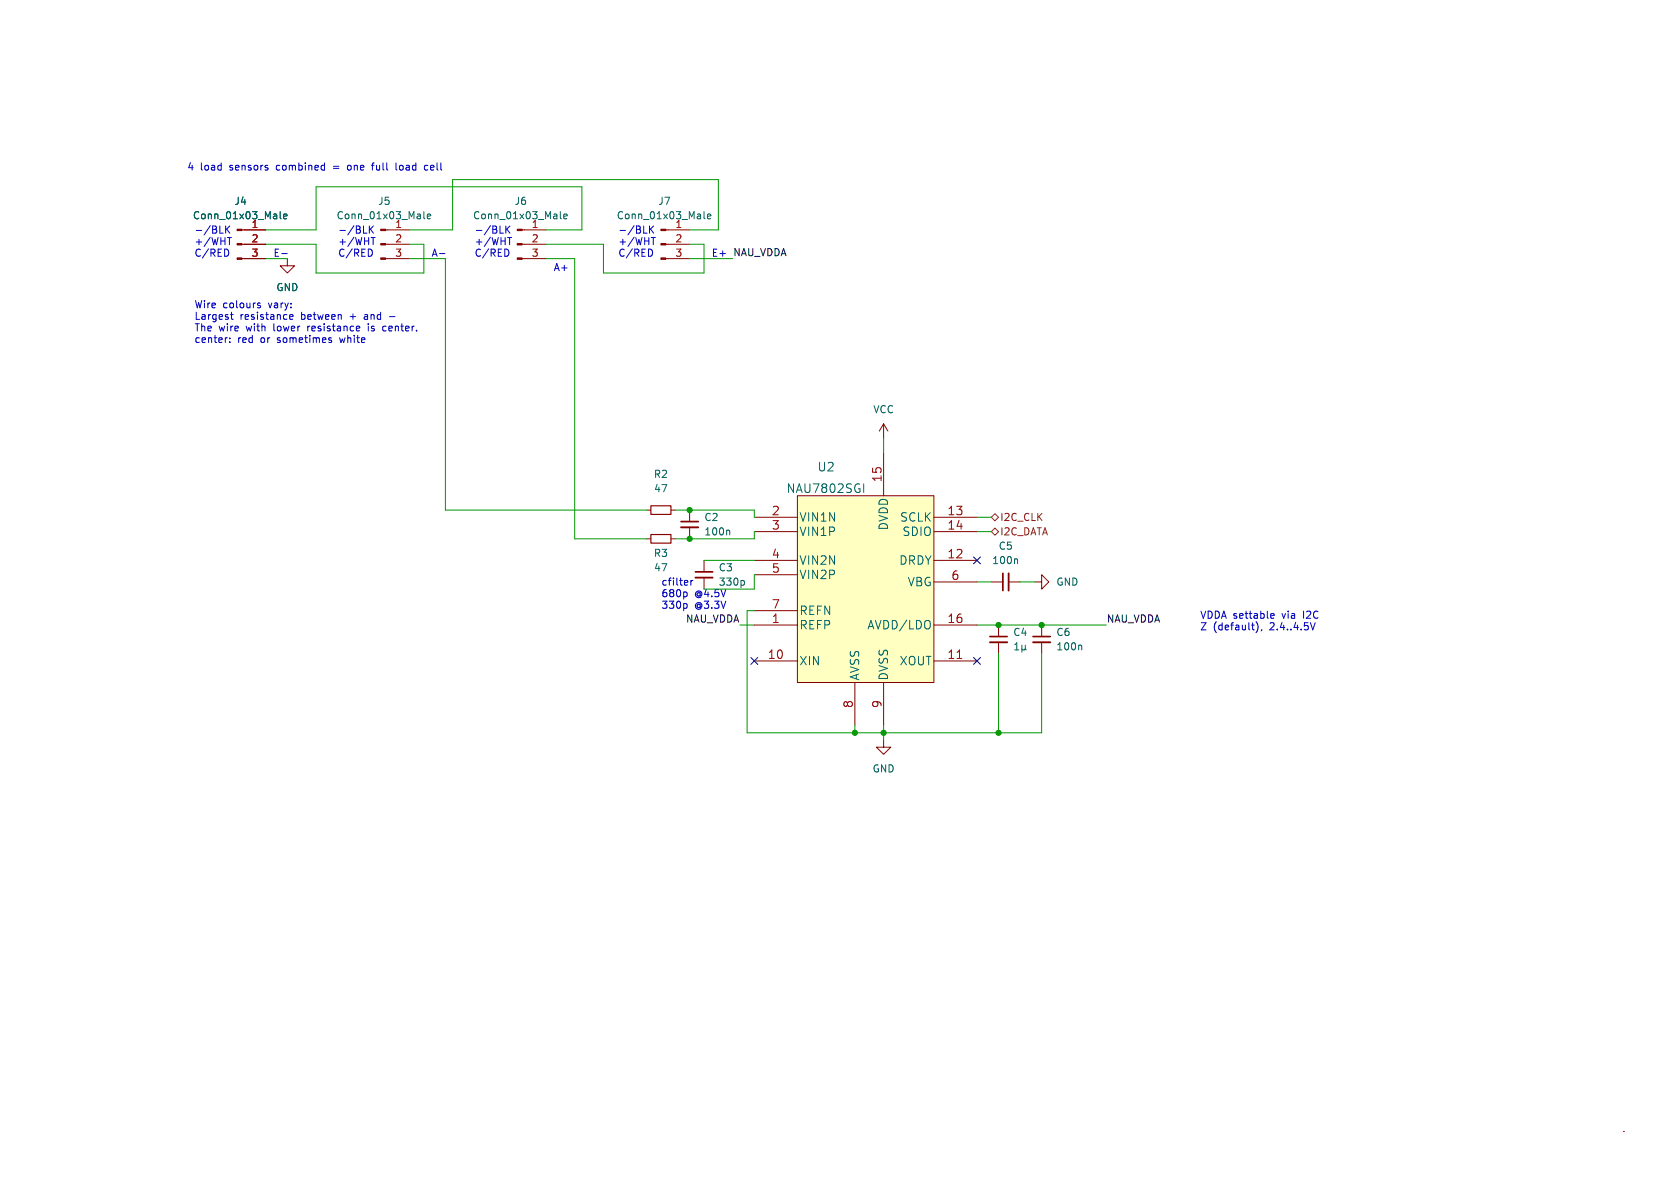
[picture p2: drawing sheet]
<svg xmlns="http://www.w3.org/2000/svg" width="297mm" height="210mm" viewBox="0 0 297 210" stroke-linecap="round" stroke-linejoin="round" font-family="sans-serif">
<g fill="none" stroke="#840000" stroke-width=".18">
<path d="M42.8 45.7h4.2M42.8 43.2h4.2M42.8 40.6h4.2M50.8 45.7v1.3h1.3l-1.3 1.3-1.3-1.3h1.3M68.2 45.7h4.2M68.2 43.2h4.2M68.2 40.6h4.2M92.3 45.7h4.2M92.3 43.2h4.2M92.3 40.6h4.2M117.7 45.7h4.2M117.7 43.2h4.2"/>
<path d="M117.7 40.6h4.2M156.2 74.9v2.6M156.2 74.9l-.8 1.3M156.2 74.9l.8 1.3M114.3 90.2h.8M114.3 95.3h.8M118.6 90.2h.8M118.6 95.3h.8M121.9 90.2v2M121.9 93.2v2.1M124.5 99.1v2M133.3 99.1h7.7"/>
<path d="M133.3 91.4h7.7M133.3 94h7.7M141 87.6h24.1v33.1h-24.1zM156.2 80v7.6M165.1 99.1h7.6M165.1 91.4h7.6M165.1 94h7.6M124.5 102.1v2M133.3 110.5h7.7M133.3 116.8h7.7M133.3 101.6h7.7M133.3 108h7.7"/>
<path d="M165.1 102.9h7.6M165.1 110.5h7.6M165.1 116.8h7.6M175.3 102.9h2M176.5 110.5v2M176.5 113.5v2.1M178.3 102.9h2M182.9 102.9h1.2v-1.3l1.3 1.3-1.3 1.2v-1.2M184.1 110.5v2M184.1 113.5v2.1M151.1 120.7v7.6M156.2 130.8v1.3h1.3l-1.3 1.3-1.3-1.3h1.3"/>
<path d="M156.2 120.7v7.6M287 200h.1"/>
</g>
<path d="M120.4 93.2h3M122.9 102.1h3.1M175 113.5h3.1M178.3 101.3v3.1M182.6 113.5h3.1" fill="none" stroke="#840000" stroke-width=".33"/>
<path d="M120.4 92.2h3M122.9 101.1h3.1M175 112.5h3.1M177.3 101.3v3.1M182.6 112.5h3.1" fill="none" stroke="#840000" stroke-width=".3"/>
<g fill="none" stroke="#006464" stroke-width=".18">
<path d="M49.5 37.4v1.1l.2 .2M50.1 38.3l.6-.2v-.2l-.4-.1-.2 .2 .1 .6h.5M74.9 37.4v1.1l.2 .2M75.5 38.3l.6-.2v-.2l-.4-.1-.2 .2 .1 .6h.5M99.1 37.4v1.1l.1 .2M99.7 38.3l.6-.2-.1-.2-.4-.1-.1 .2v.6h.5M124.5 37.4v1.1l.1 .2M125.1 38.3l.6-.2-.1-.2-.4-.1-.1 .2v.6h.5M128.8 93.7l.2 .2v.7M152.7 85.5v1.6M179.7 98.8l.2 .2v.6M131.5 102.7l.1 .2-.1 .5"/>
<path d="M179.4 114.9h.7M179.4 114l.3-.4v1.3M180.7 114.7l.1 .2h.3l.2-.2M180.7 114v1.3M181.3 114.7l.1 .2M181.3 114v.7M191.1 114l.1 .2v.7"/>
</g>
<path d="M115.1 89.4h3.5v1.5h-3.5zM115.1 94.5h3.5v1.5h-3.5z" fill="none" stroke="#840000" stroke-width=".2"/>
<g fill="#840000" stroke="#840000" stroke-width=".18">
<path d="M67.3 45.6h.9v.2h-.9z"/>
<path d="M67.3 43.1h.9v.2h-.9z"/>
<path d="M67.3 40.5h.9v.3h-.9z"/>
<path d="M41.9 45.6h.9v.2h-.9z"/>
<path d="M41.9 43.1h.9v.2h-.9z"/>
<path d="M41.9 40.5h.9v.3h-.9z"/>
<path d="M116.8 45.6h.9v.2h-.9z"/>
<path d="M116.8 43.1h.9v.2h-.9z"/>
<path d="M116.8 40.5h.9v.3h-.9z"/>
<path d="M91.4 45.6h.9v.2h-.9z"/>
<path d="M91.4 43.1h.9v.2h-.9z"/>
<path d="M91.4 40.5h.9v.3h-.9z"/>
</g>
<path d="M141 87.6h24.1v33.1h-24.1z" fill="#ffffc2" stroke="#ffffc2" stroke-width=".18"/>
<path d="M175.3 94l.6-.7 .6 .7-.6 .6zM175.3 91.4l.6-.6 .6 .6-.6 .7z" fill="none" stroke="#725600" stroke-width=".18"/>
<g fill="none" stroke="#0000c2" stroke-width=".18">
<path d="M39.9 39.9v1.3M40.6 39.9l-.7 .8M47.2 29.6l.2 .2-.2 .3M47.2 29.2l.1 .1M57 29.2l.4 .1M57.4 28.8v1.3M57.4 30l-.4 .1M65.3 39.9v1.3M66 39.9l-.7 .8M75.3 29.2l-.3 .3v.3l.3 .3M89.4 39.9v1.3M90.1 39.9l-.7 .8"/>
<path d="M114.8 39.9v1.3M115.5 39.9l-.7 .8M38.9 41.2h.6M40.1 59.7h.1M40.1 40.5l.5 .7M40.2 42h.7M40.3 44.2l.1 .4-.1 .5M40.6 42v1.3M40.6 59.8v.1M40.7 55.6h.5M40.9 55.2v1.1l.3 .2M45.5 53.8l.6 .4-.2 .2h-.4"/>
<path d="M46 53.6h-.3l-.2 .1M49.8 44.8h1M51.2 56l.6-.1-.1-.2-.3-.1-.2 .2 .1 .6h.4M58.2 59.8h.4M63.1 58.4h.4M63.1 57.7h.3l.2 .3-.6 .1M64.3 41.2h.6M65.5 40.5l.5 .7M65.6 42h.7M65.7 44.2l.1 .4-.1 .5M66 42v1.3M77.7 44.8h1"/>
<path d="M88.4 41.2h.6M89.6 40.5l.5 .7M89.7 42h.8M89.8 44.2l.2 .4-.2 .5M90.1 42v1.3M113.8 41.2h.6M115 40.5l.5 .7M115.1 42h.8M115.2 44.2l.2 .4-.2 .5M115.5 42v1.3M40.6 60.4v.1M58.2 60.1l.4 .1v.2l-.1 .1h-.4"/>
<path d="M121.2 104.6l.3 .3v.3l-.3 .3M121.2 106.7l.3 .2v.4l-.3 .2M122.1 102.6v.8M122.5 102.6l-.4 .2M222.1 110a1.47 1.47 0 0 1-.1 1.8M223.1 111.3l-.1 .2M224.6 108.9l.7-.1-.1-.3h-.4l-.2 .1 .1 .6h.5M232.5 110.1l-.4 1.2"/>
</g>
<g fill="none" stroke="#009600" stroke-width=".18">
<path d="M47 45.7h3.8M47 40.6h8.9v-7.6h47v7.6h-6.4M47 43.2h8.9v5.1h19v-5.1h-2.5M72.4 45.7h6.3v44.5h35.6M72.4 40.6h7.6v-8.8h47v8.8h-5.1M96.5 45.7h5.1v49.6h12.7M96.5 43.2h10.2v5.1h17.8v-5.1h-2.6M121.9 45.7h7.6M156.2 77.5v2.5M119.4 90.2h13.9v1.2M124.5 99.1h8.8M133.3 94v1.3h-13.9"/>
<path d="M172.7 94h2.6M172.7 91.4h2.6M130.8 110.5h2.5M133.3 101.6v2.5h-8.8M133.3 108h-1.2v21.5h52v-13.9M172.7 110.5h22.9M172.7 102.9h2.6M176.5 115.6v13.9M180.3 102.9h2.6M151.1 128.3v1.2M156.2 128.3v2.5"/>
</g>
<path d="M172.1 98.5l1.2 1.2M173.3 98.5l-1.2 1.2M132.7 116.2l1.3 1.2M134 116.2l-1.3 1.2M172.1 116.2l1.2 1.2M173.3 116.2l-1.2 1.2" fill="none" stroke="#000084" stroke-width=".18"/>
<g fill="#009600" stroke="#009600" stroke-width=".18">
<circle cx="151.1" cy="129.5" r=".46"/>
<circle cx="121.9" cy="90.2" r=".46"/>
<circle cx="121.9" cy="95.3" r=".46"/>
<circle cx="156.2" cy="129.5" r=".46"/>
<circle cx="176.5" cy="129.5" r=".46"/>
<circle cx="176.5" cy="110.5" r=".46"/>
<circle cx="184.1" cy="110.5" r=".46"/>
</g>
<g font-size="2.1" fill="#006464">
<text x="144.5" y="83.5">U2</text>
<text x="139" y="87.3">NAU7802SGI</text>
<text x="141.2" y="92.4">VIN1N</text>
<text x="141.2" y="94.9">VIN1P</text>
<text x="157.1" y="93.7" transform="rotate(-90 157.1 93.7)">DVDD</text>
<text x="159.1" y="92.4">SCLK</text>
<text x="159.6" y="94.9">SDIO</text>
<text x="141.2" y="100">VIN2N</text>
<text x="159" y="100">DRDY</text>
<text x="141.2" y="102.5">VIN2P</text>
<text x="160.5" y="103.8">VBG</text>
<text x="141.2" y="111.4">REFP</text>
<text x="141.2" y="108.9">REFN</text>
<text x="153.3" y="111.4">AVDD/LDO</text>
<text x="141.2" y="117.8">XIN</text>
<text x="159.1" y="117.8">XOUT</text>
<text x="152.1" y="120.4" transform="rotate(-90 152.1 120.4)">AVSS</text>
<text x="157.1" y="120.4" transform="rotate(-90 157.1 120.4)">DVSS</text>
</g>
<g font-size="2.1" fill="#a90000">
<text x="156" y="85.3" transform="rotate(-90 156 85.3)">15</text>
<text x="136.4" y="91.2">2</text>
<text x="136.4" y="93.7">3</text>
<text x="167.4" y="91.2">13</text>
<text x="167.4" y="93.7">14</text>
<text x="136.4" y="98.8">4</text>
<text x="136.4" y="101.3">5</text>
<text x="167.4" y="98.8">12</text>
<text x="136.4" y="107.7">7</text>
<text x="168.2" y="102.6">6</text>
<text x="136.4" y="110.2">1</text>
<text x="167.4" y="110.2">16</text>
<text x="135.7" y="116.6">10</text>
<text x="167.4" y="116.6">11</text>
<text x="150.9" y="125.2" transform="rotate(-90 150.9 125.2)">8</text>
<text x="156" y="125.2" transform="rotate(-90 156 125.2)">9</text>
</g>
<g font-size="1.8" fill="#0000c2">
<text x="33" y="30.2">4</text>
<text x="35.3" y="30.2">load</text>
<text x="40.5" y="30.2">sensors</text>
<text x="48.9" y="30.2">combined</text>
<text x="59" y="30.2">=</text>
<text x="61.7" y="30.2">one</text>
<text x="66.2" y="30.2">full</text>
<text x="70.5" y="30.2">load</text>
<text x="75.7" y="30.2">cell</text>
<text x="34.3" y="41.4">-/BLK</text>
<text x="59.7" y="41.4">-/BLK</text>
<text x="83.8" y="41.4">-/BLK</text>
<text x="109.2" y="41.4">-/BLK</text>
<text x="34.3" y="43.4">+/WHT</text>
<text x="34.3" y="45.5">C/RED</text>
<text x="48.3" y="45.5">E-</text>
<text x="59.7" y="43.4">+/WHT</text>
<text x="59.7" y="45.5">C/RED</text>
<text x="76.2" y="45.5">A-</text>
<text x="83.8" y="43.4">+/WHT</text>
<text x="83.8" y="45.5">C/RED</text>
<text x="109.2" y="43.4">+/WHT</text>
<text x="109.2" y="45.5">C/RED</text>
<text x="125.7" y="45.5">E+</text>
<text x="97.8" y="48">A+</text>
<text x="34.3" y="54.6">Wire</text>
<text x="34.3" y="56.6">Largest</text>
<text x="34.3" y="58.7">The</text>
<text x="38.6" y="58.7">wire</text>
<text x="39.3" y="54.6">colours</text>
<text x="42.3" y="56.6">resistance</text>
<text x="43.5" y="58.7">with</text>
<text x="47.4" y="54.6">vary:</text>
<text x="48.4" y="58.7">lower</text>
<text x="53.2" y="56.6">between</text>
<text x="54.5" y="58.7">resistance</text>
<text x="61.9" y="56.6">+</text>
<text x="64.6" y="56.6">and</text>
<text x="65.3" y="58.7">is</text>
<text x="68.1" y="58.7">center.</text>
<text x="69.1" y="56.6">-</text>
<text x="34.3" y="60.7">center:</text>
<text x="41.9" y="60.7">red</text>
<text x="46" y="60.7">or</text>
<text x="49.1" y="60.7">sometimes</text>
<text x="60.3" y="60.7">white</text>
<text x="116.8" y="103.6">cfilter</text>
<text x="116.8" y="105.7">680p</text>
<text x="116.8" y="107.7">330p</text>
<text x="122.7" y="105.7">@4.5V</text>
<text x="122.7" y="107.7">@3.3V</text>
<text x="212.1" y="109.5">VDDA settable</text>
<text x="212.1" y="111.5">Z (default),</text>
<text x="224.4" y="111.5">2.4..4.5V</text>
<text x="226.6" y="109.5">via</text>
<text x="230.4" y="109.5">I2C</text>
</g>
<g font-size="1.8" fill="#006464">
<text x="34" y="38.9">Conn_01x03_Male</text>
<text x="41.4" y="36.4">J4</text>
<text x="59.4" y="38.9">Conn_01x03_Male</text>
<text x="66.8" y="36.4">J5</text>
<text x="69.8" y="40.4">1</text>
<text x="83.6" y="38.9">Conn_01x03_Male</text>
<text x="90.9" y="36.4">J6</text>
<text x="93.9" y="40.4">1</text>
<text x="109" y="38.9">Conn_01x03_Male</text>
<text x="116.3" y="36.4">J7</text>
<text x="119.3" y="40.4">1</text>
<text x="48.8" y="51.6">GND</text>
<text x="154.3" y="73.2">VCC</text>
<text x="115.5" y="84.6">R2</text>
<text x="115.6" y="87.2">47</text>
<text x="124.5" y="92.3">C2</text>
<text x="124.5" y="94.8">100n</text>
<text x="115.5" y="98.6">R3</text>
<text x="115.6" y="101.2">47</text>
<text x="127" y="101.2">C3</text>
<text x="175.4" y="99.9">100n</text>
<text x="176.5" y="97.3">C5</text>
<text x="127" y="103.7">330p</text>
<text x="186.7" y="103.7">GND</text>
<text x="179.1" y="112.6">C4</text>
<text x="186.7" y="112.6">C6</text>
<text x="186.7" y="115.1">100n</text>
<text x="154.2" y="136.7">GND</text>
</g>
<g font-size="1.8" fill="#a90000">
<text x="44.4" y="40.4">1</text>
<text x="44.4" y="42.9">2</text>
<text x="44.4" y="45.5">3</text>
<text x="69.8" y="42.9">2</text>
<text x="69.8" y="45.5">3</text>
<text x="93.9" y="42.9">2</text>
<text x="93.9" y="45.5">3</text>
<text x="119.3" y="42.9">2</text>
<text x="119.3" y="45.5">3</text>
</g>
<g font-size="1.8" fill="#0f0f0f">
<text x="129.5" y="45.4">NAU_VDDA</text>
<text x="121.2" y="110.1">NAU_VDDA</text>
<text x="195.6" y="110.1">NAU_VDDA</text>
</g>
<g font-size="1.8" fill="#725600">
<text x="176.7" y="94.8">I2C_DATA</text>
<text x="176.7" y="92.3">I2C_CLK</text>
</g>
</svg>
